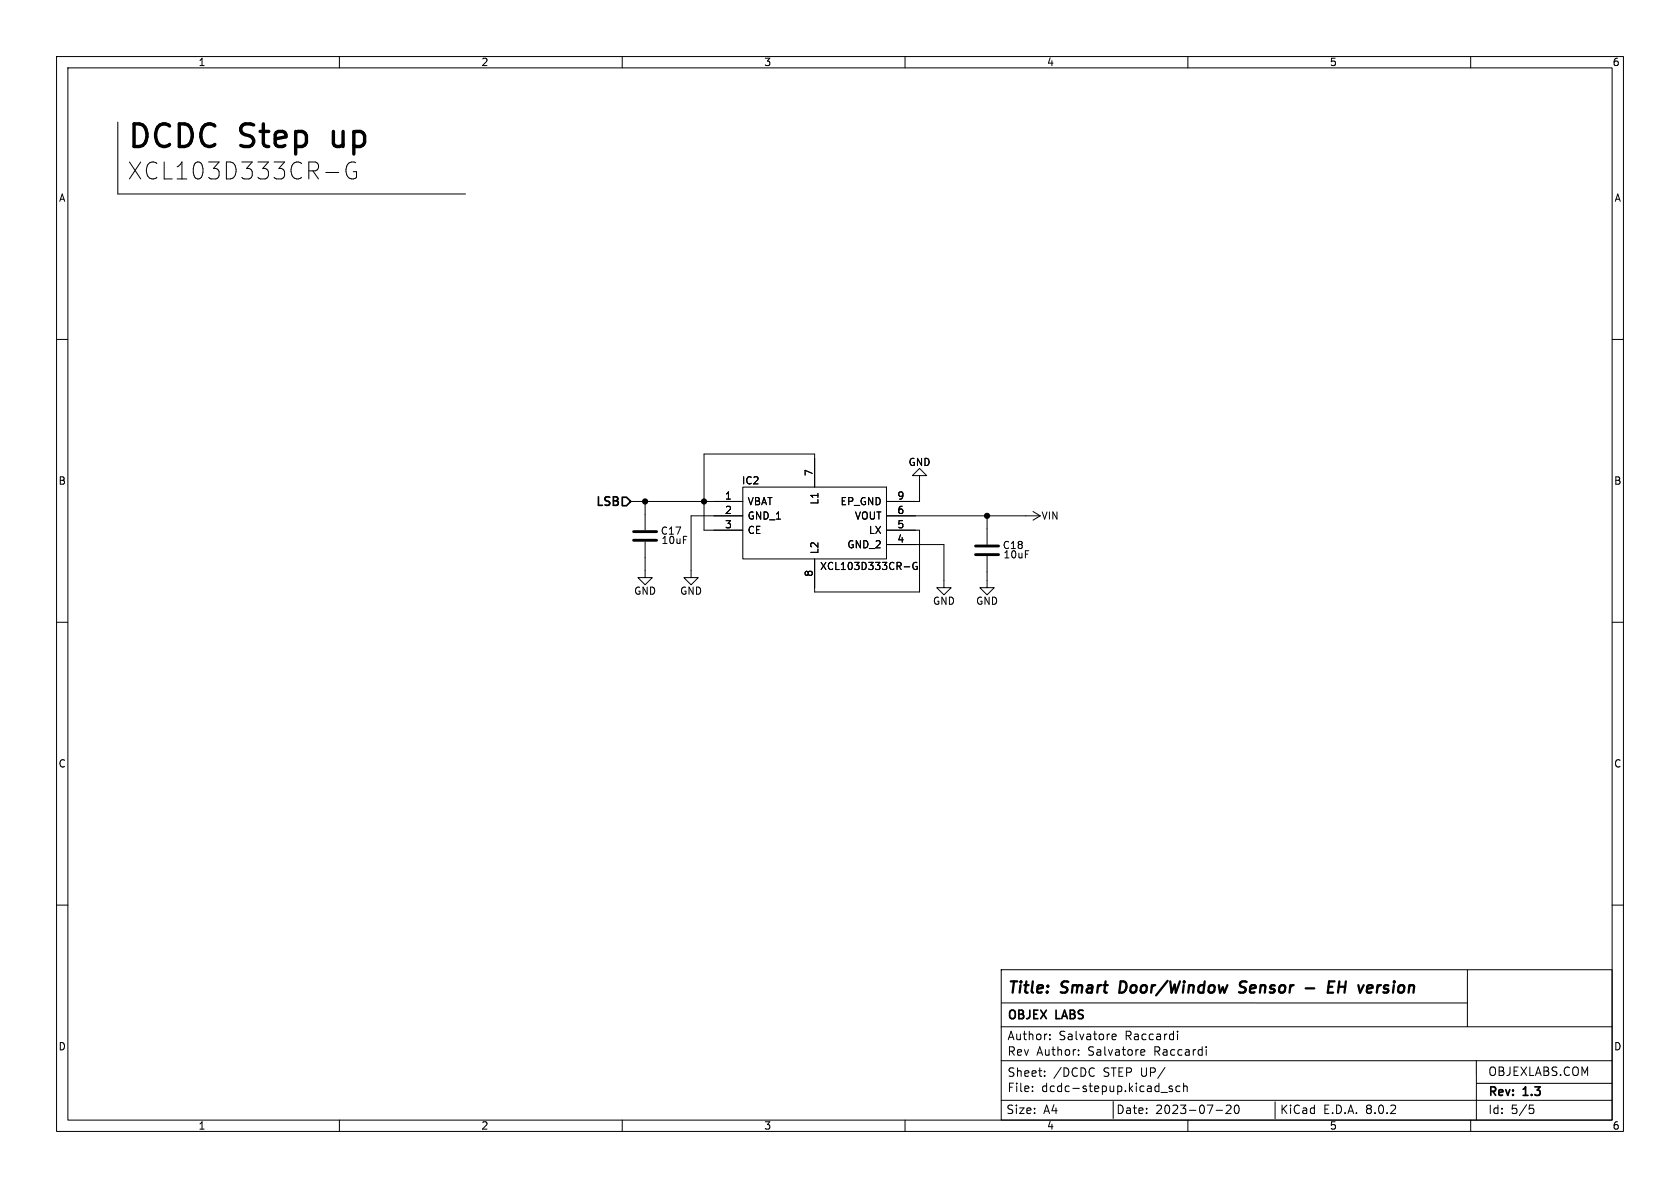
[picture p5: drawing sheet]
<svg xmlns="http://www.w3.org/2000/svg" width="297mm" height="210mm" viewBox="0 0 297 210" stroke-linecap="round" stroke-linejoin="round" font-family="sans-serif">
<g fill="none" stroke="#000" stroke-width=".18">
<path d="M10 10h277v190h-277zM12 12h273v186h-273zM60 10v2M110 10v2M160 10v2M210 10v2M260 10v2M20.8 21.6v12.7h61.5M57.6 30.5h2.3M61.3 29.3a1.59 1.59 0 0 0 .9 2.3h.3l.5-.3v-1h-.5M10 60h2M285 60h2"/>
<path d="M111.5 88.6h19.8M114 95.8v6.3h1.3l-1.3 1.3-1.2-1.3h1.2M114 88.6v5.1M131.3 86.1h25.4v12.7h-25.4zM131.3 91.2h-9.1v10.9h1.2l-1.2 1.3-1.3-1.3h1.3M144 86.1v-5.8h-19.5v13.4h6.8M156.7 96.3h10.2v7.6h1.2l-1.2 1.3-1.3-1.3h1.3M156.7 91.2h27.2M156.7 93.7h5.9v10.9h-18.6v-5.8M162.1 99.5a.59 .59 0 0 0-.7 .5 .59 .59 0 0 0 .7 .6l.1-.5h-.3M162.6 84.1h1.2l-1.2-1.3-1.3 1.3h1.3v4.5h-5.9M174.5 98.3v5.6h1.3l-1.3 1.3-1.3-1.3h1.3"/>
<path d="M174.5 91.2v5.1M182.6 90.4l1.3 .8M183.9 91.2l-1.3 .7M10 110h2M159.9 100.2h.9M285 110h2M10 160h2M285 160h2M177 171.4h108v26.6h-108zM177 177.3h82.4M259.4 171.5v10M60 198v2"/>
<path d="M110 198v2M160 198v2M177 194.5h108M177 187.5h108M177 181.5h108M182.5 192.8v.2M182.5 192v.2M184.7 190.1v.2M184.7 189.3v.2M185.6 183.7v.1M185.6 182.9v.1M190.7 186.4v.1"/>
<path d="M190.7 185.6v.2M196.6 183.6l.2 .2 .4-.1M196.6 183l.2-.2h.3l.2 .2v.2l-.7 .1M196.8 194.7v3M201.7 186.5h.6M201.7 185.6l.5-.1 .2 .4-.7 .1M205.2 193.1h1.2M207.2 192h-.3l-.2 .2v.2l.5 .1v.4h-.5M208.2 182.3v.1M208.2 182.8v1M208.6 192h-.4l-.3 .3v.4l.1 .2h.6M209.2 192.1l.3-.1h.3l.1 1"/>
<path d="M209.2 191.5v1.5M210 198v2M213.2 185v.2M213.2 185.5v1M215 196.3h1.1M216.8 195.5l.5-.2 .3 .2v.3l-.9 1h.9M218.3 195.5l.3-.2a.81 .81 0 0 1 .5 .7 .81 .81 0 0 1-.3 .8h-.1a.81 .81 0 0 1-.4-1.3zM225.4 194.8v3M260 198v2M261 187.5v10.5M261 191.5h24M270.4 195.3h.7"/>
<path d="M270.5 195.9h.4l.3 .3-.2 .6h-.5"/>
</g>
<path d="M198.1 173.5l-.2 2h.4M220.1 175.3a.85 .85 0 0 1-1.1 .1M220.1 173.5l-.7 .1a.46 .46 0 0 0-.2 .4 .46 .46 0 0 0 .3 .4l.6 .2M230.8 174.7h1.5M234.9 174.4h.6M235.9 173.5h-.9l-.3 2h1M236.7 174.4h1.1M236.8 173.5l-.3 2M243.6 174.1l-.2 1.4M243.6 174.3l-.1 .2" fill="none" stroke="#000" stroke-width=".4"/>
<path d="M112 95.5h4.1M112 94h4.1M172.5 98h4M172.5 96.5h4" fill="none" stroke="#000" stroke-width=".51"/>
<path d="M110 87.9h.8l.7 .7-.7 .8h-.8z" fill="none" stroke="#000" stroke-width=".3"/>
<g fill="#000" stroke="#000" stroke-width=".18">
<circle cx="114" cy="88.6" r=".46"/>
<circle cx="124.5" cy="88.6" r=".46"/>
<circle cx="174.5" cy="91.2" r=".46"/>
</g>
<g font-size="5.6">
<text x="22.4" y="26.4">DCDC</text>
<text x="42.4" y="26.4">Step</text>
<text x="59.6" y="26.4">up</text>
</g>
<text font-size="4.2" x="22.4" y="32">XCL103D333CR-G</text>
<g font-size="2.8">
<text x="178" y="176.2">Title:</text>
<text x="187.7" y="176.2">Smart</text>
<text x="198.7" y="176.2">Door/Window</text>
<text x="220.8" y="176.2">Sensor</text>
<text x="238" y="176.2">EH</text>
<text x="244.2" y="176.2">version</text>
</g>
<g font-size="2.1">
<text x="105" y="89.8">LSB</text>
<text x="178" y="180.6">OBJEX</text>
<text x="178" y="184.1">Author:</text>
<text x="186.7" y="180.6">LABS</text>
<text x="187.2" y="184.1">Salvatore</text>
<text x="199" y="184.1">Raccardi</text>
<text x="178" y="190.6">Sheet:</text>
<text x="178" y="186.8">Rev</text>
<text x="183.2" y="186.8">Author:</text>
<text x="186.2" y="190.6">/DCDC</text>
<text x="192.4" y="186.8">Salvatore</text>
<text x="195.1" y="190.6">STEP UP/</text>
<text x="204.2" y="186.8">Raccardi</text>
<text x="263" y="190.4">OBJEXLABS.COM</text>
<text x="177.8" y="197.1">Size:</text>
<text x="178" y="193.3">File:</text>
<text x="184.1" y="193.3">dcdc-stepup.kicad_sch</text>
<text x="184.5" y="197.1">A4</text>
<text x="197.2" y="197.1">Date:</text>
<text x="204.3" y="197.1">2023-07-20</text>
<text x="226.2" y="197.1">KiCad</text>
<text x="233.9" y="197.1">E.D.A.</text>
<text x="241.5" y="197.1">8.0.2</text>
<text x="263" y="194.2">Rev:</text>
<text x="263" y="197.1">Id:</text>
<text x="267.1" y="197.1">5/5</text>
<text x="269.4" y="194.2">1.3</text>
</g>
<g font-size="1.8">
<text x="35" y="11.9">1</text>
<text x="85" y="11.9">2</text>
<text x="135" y="11.9">3</text>
<text x="185" y="11.9">4</text>
<text x="235" y="11.9">5</text>
<text x="285" y="11.9">6</text>
<text x="10.3" y="35.9">A</text>
<text x="285.3" y="35.9">A</text>
<text x="160.5" y="82.6">GND</text>
<text x="10.3" y="85.9">B</text>
<text x="128.1" y="88.4">1</text>
<text x="131.1" y="85.8">IC2</text>
<text x="132.1" y="89.5">VBAT</text>
<text x="143.8" y="84.3" transform="rotate(-90 143.8 84.3)">7</text>
<text x="144.9" y="89.3" transform="rotate(-90 144.9 89.3)">L1</text>
<text x="148.5" y="89.5">EP_GND</text>
<text x="158.6" y="88.4">9</text>
<text x="285.3" y="85.9">B</text>
<text x="116.7" y="94.7">C17</text>
<text x="128.1" y="90.9">2</text>
<text x="128.1" y="93.5">3</text>
<text x="132.1" y="92">GND_1</text>
<text x="132.1" y="94.6">CE</text>
<text x="151" y="92">VOUT</text>
<text x="153.5" y="94.6">LX</text>
<text x="158.6" y="93.5">5</text>
<text x="158.6" y="90.9">6</text>
<text x="184" y="92">VIN</text>
<text x="116.8" y="96.4">10uF</text>
<text x="144.9" y="101">XCL103D333CR-G</text>
<text x="144.9" y="98" transform="rotate(-90 144.9 98)">L2</text>
<text x="149.7" y="97.1">GND_2</text>
<text x="158.6" y="96">4</text>
<text x="177.2" y="97.3">C18</text>
<text x="177.3" y="98.9">10uF</text>
<text x="112" y="105.3">GND</text>
<text x="120.1" y="105.3">GND</text>
<text x="143.8" y="102.1" transform="rotate(-90 143.8 102.1)">8</text>
<text x="164.8" y="107.1">GND</text>
<text x="172.5" y="107.1">GND</text>
<text x="10.3" y="135.9">C</text>
<text x="285.3" y="135.9">C</text>
<text x="10.3" y="185.9">D</text>
<text x="285.3" y="185.9">D</text>
<text x="35" y="199.9">1</text>
<text x="85" y="199.9">2</text>
<text x="135" y="199.9">3</text>
<text x="185" y="199.9">4</text>
<text x="235" y="199.9">5</text>
<text x="285" y="199.9">6</text>
</g>
</svg>
